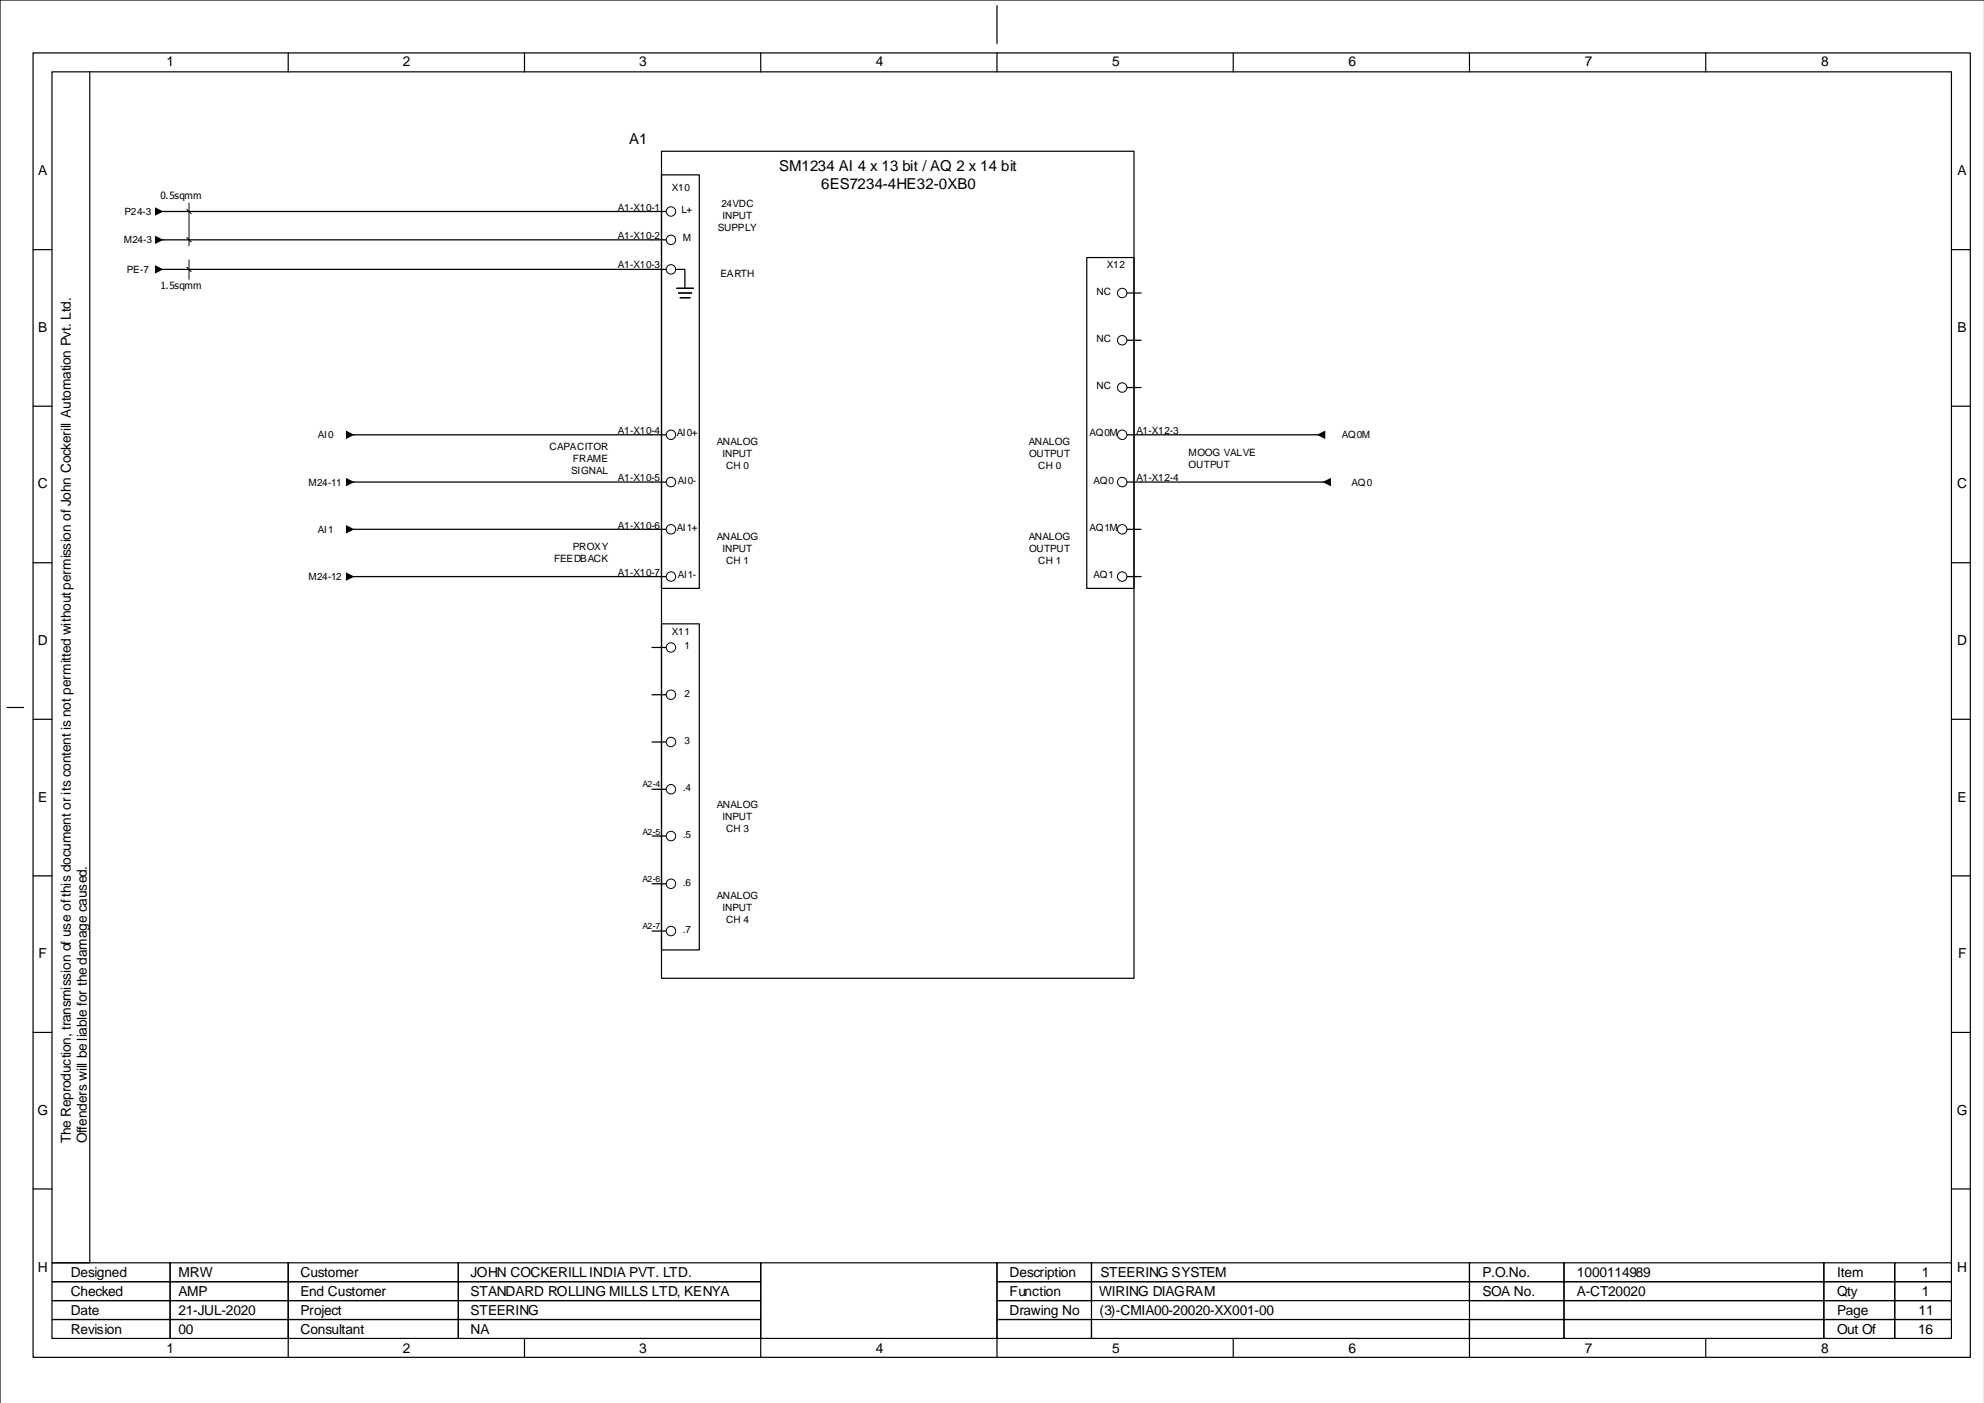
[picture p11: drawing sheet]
<svg xmlns="http://www.w3.org/2000/svg" width="420mm" height="297mm" viewBox="0 0 420 297" stroke-linecap="round" stroke-linejoin="round" font-family="sans-serif">
<g fill="none" stroke="#000" stroke-width=".25">
<path d="M419.9 0h-419.9v296.9M7 11.2h410v276h-410zM11 15.2h8v252h-8zM19 15.2h394v252M61 11.2v4M111 11.2v4M161 11.2v4M211 1.2v8M211 11.2v4M261 11.2v4M311 11.2v4M361 11.2v4"/>
<path d="M140 32h100v175h-100zM140 37h8v87.5h-8zM7 52.8h4M413 52.8h4M143.2 61h3.5M143.6 62h2.8M144 63h2M7 86h4M413 86h4M7 119.1h4M413 119.1h4M1.5 149.7h3.5"/>
<path d="M7 152.2h4M413 152.2h4M7 185.3h4M413 185.3h4M7 218.5h4M413 218.5h4M7 251.6h4M413 251.6h4M11 279.2h25v4h-25zM11 275.2h25v4h-25zM11 271.2h25v4h-25zM11 267.2h25v4h-25z"/>
<path d="M36 279.2h25v4h-25zM36 275.2h25v4h-25zM36 271.2h25v4h-25zM36 267.2h25v4h-25zM61 279.2h36v4h-36zM61 275.2h36v4h-36zM61 271.2h36v4h-36zM61 267.2h36v4h-36zM97 279.2h64v4h-64zM97 275.2h64v4h-64zM97 271.2h64v4h-64zM97 267.2h64v4h-64z"/>
<path d="M161 267.2h50v16h-50zM211 279.2h20v4h-20zM211 275.2h20v4h-20zM211 271.2h20v4h-20zM211 267.2h20v4h-20zM231 279.2h80v4h-80zM231 271.2h80v4h-80zM231 267.2h80v4h-80zM311 279.2h20v4h-20zM311 275.2h20v4h-20zM311 271.2h20v4h-20zM311 267.2h20v4h-20z"/>
<path d="M331 279.2h55v4h-55zM331 275.2h55v4h-55zM331 271.2h55v4h-55zM331 267.2h55v4h-55zM386 279.2h15v4h-15zM386 275.2h15v4h-15zM386 271.2h15v4h-15zM386 267.2h15v4h-15zM401 279.2h12v4h-12zM401 275.2h12v4h-12zM401 271.2h12v4h-12zM401 267.2h12v4h-12z"/>
<path d="M61 283.2v4M111 283.2v4M161 283.2v4M211 283.2v4M261 283.2v4M311 283.2v4M361 283.2v4"/>
</g>
<path d="M138 57h6.9v4M138 44.7h4M138 50.8h4M241.5 92h37.2M241.5 102h38.4" fill="none" stroke="#000" stroke-width=".26"/>
<circle cx="142" cy="44.8" r="1" fill="#fff"/>
<circle cx="142" cy="44.8" r="1" fill="none" stroke="#000" stroke-width=".21"/>
<circle cx="142" cy="50.7" r="1" fill="#fff"/>
<circle cx="142" cy="50.7" r="1" fill="none" stroke="#000" stroke-width=".21"/>
<circle cx="142" cy="57" r="1" fill="#fff"/>
<circle cx="142" cy="57" r="1" fill="none" stroke="#000" stroke-width=".21"/>
<path d="M138 92h4M138 102h4M138 112h4M138 122h4M138 176.9h4M138 187h4M138 197h4" fill="none" stroke="#000" stroke-width=".26"/>
<circle cx="142" cy="92" r="1" fill="#fff"/>
<circle cx="142" cy="92" r="1" fill="none" stroke="#000" stroke-width=".21"/>
<circle cx="142" cy="102" r="1" fill="#fff"/>
<circle cx="142" cy="102" r="1" fill="none" stroke="#000" stroke-width=".21"/>
<circle cx="142" cy="112" r="1" fill="#fff"/>
<circle cx="142" cy="112" r="1" fill="none" stroke="#000" stroke-width=".21"/>
<circle cx="142" cy="122" r="1" fill="#fff"/>
<circle cx="142" cy="122" r="1" fill="none" stroke="#000" stroke-width=".21"/>
<circle cx="142" cy="176.9" r="1" fill="#fff"/>
<circle cx="142" cy="176.9" r="1" fill="none" stroke="#000" stroke-width=".21"/>
<circle cx="142" cy="187" r="1" fill="#fff"/>
<circle cx="142" cy="187" r="1" fill="none" stroke="#000" stroke-width=".21"/>
<circle cx="142" cy="197" r="1" fill="#fff"/>
<circle cx="142" cy="197" r="1" fill="none" stroke="#000" stroke-width=".21"/>
<path d="M230 54.5h10v70h-10z" fill="none" stroke="#000" stroke-width=".25"/>
<path d="M237.5 92h4" fill="none" stroke="#000" stroke-width=".26"/>
<circle cx="237.5" cy="92" r="1" fill="#fff"/>
<circle cx="237.5" cy="92" r="1" fill="none" stroke="#000" stroke-width=".21"/>
<path d="M237.5 102h4" fill="none" stroke="#000" stroke-width=".26"/>
<circle cx="237.5" cy="102" r="1" fill="#fff"/>
<circle cx="237.5" cy="102" r="1" fill="none" stroke="#000" stroke-width=".21"/>
<path d="M237.5 112h4" fill="none" stroke="#000" stroke-width=".26"/>
<circle cx="237.5" cy="112" r="1" fill="#fff"/>
<circle cx="237.5" cy="112" r="1" fill="none" stroke="#000" stroke-width=".21"/>
<path d="M237.5 122h4" fill="none" stroke="#000" stroke-width=".26"/>
<circle cx="237.5" cy="122" r="1" fill="#fff"/>
<circle cx="237.5" cy="122" r="1" fill="none" stroke="#000" stroke-width=".21"/>
<path d="M34.6 57h103.4M34.6 50.8h103.4M34.6 44.7h103.4M75 92h63M75 102h63M138 167h4" fill="none" stroke="#000" stroke-width=".26"/>
<path d="M33.6 44.7h1M33.6 50.8h1M140 132h8v69h-8z" fill="none" stroke="#000" stroke-width=".25"/>
<path d="M32.8 43.9l1.8 .8-1.8 .9zM32.8 49.9l1.8 .9-1.8 .8z" fill="#000"/>
<circle cx="142" cy="167" r="1" fill="#fff"/>
<circle cx="142" cy="167" r="1" fill="none" stroke="#000" stroke-width=".21"/>
<path d="M138 157h4" fill="none" stroke="#000" stroke-width=".26"/>
<circle cx="142" cy="157" r="1" fill="#fff"/>
<circle cx="142" cy="157" r="1" fill="none" stroke="#000" stroke-width=".21"/>
<path d="M138 147h4" fill="none" stroke="#000" stroke-width=".26"/>
<circle cx="142" cy="147" r="1" fill="#fff"/>
<circle cx="142" cy="147" r="1" fill="none" stroke="#000" stroke-width=".21"/>
<path d="M138 137h4" fill="none" stroke="#000" stroke-width=".26"/>
<circle cx="142" cy="137" r="1" fill="#fff"/>
<circle cx="142" cy="137" r="1" fill="none" stroke="#000" stroke-width=".21"/>
<path d="M237.5 62h4" fill="none" stroke="#000" stroke-width=".26"/>
<circle cx="237.5" cy="62" r="1" fill="#fff"/>
<circle cx="237.5" cy="62" r="1" fill="none" stroke="#000" stroke-width=".21"/>
<path d="M237.5 72h4" fill="none" stroke="#000" stroke-width=".26"/>
<circle cx="237.5" cy="72" r="1" fill="#fff"/>
<circle cx="237.5" cy="72" r="1" fill="none" stroke="#000" stroke-width=".21"/>
<path d="M237.5 82h4" fill="none" stroke="#000" stroke-width=".26"/>
<circle cx="237.5" cy="82" r="1" fill="#fff"/>
<g fill="none" stroke="#000" stroke-width=".21">
<path d="M39.5 44.3l1 .9M39.5 50.2l1 1M39.5 56.5l1 1M40 43v9M40 55v4.1"/>
<circle cx="237.5" cy="82" r="1"/>
</g>
<path d="M33.6 57h1M74 92h1M278.7 92h1M74 102h1M74 112h1M279.9 102h1M74 122h1" fill="none" stroke="#000" stroke-width=".25"/>
<path d="M32.8 56.1l1.8 .9-1.8 .9zM73.2 91.1l1.8 .9-1.8 .9zM278.7 92l1.8-.9v1.8zM73.2 101.1l1.8 .9-1.8 .9zM73.2 111.1l1.8 .9-1.8 .9zM279.9 102l1.8-.9v1.8zM73.2 121.1l1.8 .9-1.8 .9z" fill="#000"/>
<path d="M75 112h63M75 122h63" fill="none" stroke="#000" stroke-width=".26"/>
<g font-size="3.2">
<text x="133.1" y="30.5">A1</text>
<text x="164.9" y="36.1">SM1234 AI 4 x 13 bit / AQ 2 x 14 bit</text>
<text x="173.8" y="39.9">6ES7234-4HE32-0XB0</text>
</g>
<g font-size="2.9">
<text x="35.2" y="14.1">1</text>
<text x="85.3" y="14.1">2</text>
<text x="135.3" y="14.1">3</text>
<text x="185.3" y="14.1">4</text>
<text x="235.4" y="14.1">5</text>
<text x="285.4" y="14.1">6</text>
<text x="335.4" y="14.1">7</text>
<text x="385.5" y="14.1">8</text>
<text x="8.1" y="37">A</text>
<text x="414.3" y="37">A</text>
<text x="8.1" y="70.2">B</text>
<text x="414.3" y="70.2">B</text>
<text x="8" y="103.3">C</text>
<text x="414.2" y="103.3">C</text>
<text x="8" y="136.5">D</text>
<text x="414.2" y="136.5">D</text>
<text x="8.1" y="169.6">E</text>
<text x="414.3" y="169.6">E</text>
<text x="8.1" y="202.8">F</text>
<text x="414.4" y="202.8">F</text>
<text x="7.9" y="235.9">G</text>
<text x="414.2" y="235.9">G</text>
<text x="15" y="241.9" transform="rotate(-90 15 241.9)">The Reproduction, transmission of use of this document or its content is not permitted without permission of John Cockerill Automation Pvt. Ltd.</text>
<text x="18.4" y="241.9" transform="rotate(-90 18.4 241.9)">Offenders will be liable for the damage caused.</text>
<text x="8" y="269.1">H</text>
<text x="414.2" y="269.1">H</text>
<text x="15" y="274.3">Checked</text>
<text x="15" y="270.3">Designed</text>
<text x="37.8" y="270.1">MRW</text>
<text x="37.8" y="274.2">AMP</text>
<text x="63.6" y="274.3">End Customer</text>
<text x="63.6" y="270.3">Customer</text>
<text x="99.6" y="274.3">STANDARD ROLLING MILLS LTD, KENYA</text>
<text x="99.6" y="270.3">JOHN COCKERILL INDIA PVT. LTD.</text>
<text x="213.7" y="274.3">Function</text>
<text x="213.7" y="270.3">Description</text>
<text x="232.6" y="274.2">WIRING DIAGRAM</text>
<text x="232.9" y="270.1">STEERING SYSTEM</text>
<text x="313.7" y="274.3">SOA No.</text>
<text x="313.7" y="270.3">P.O.No.</text>
<text x="333.8" y="274.3">A-CT20020</text>
<text x="333.8" y="270.3">1000114989</text>
<text x="388.8" y="274.3">Qty</text>
<text x="388.8" y="270.3">Item</text>
<text x="406.7" y="274.2">1</text>
<text x="406.7" y="270.1">1</text>
<text x="15" y="278.3">Date</text>
<text x="37.8" y="278.2">21-JUL-2020</text>
<text x="63.6" y="278.3">Project</text>
<text x="99.6" y="278.3">STEERING</text>
<text x="213.7" y="278.3">Drawing No</text>
<text x="232.7" y="278.2">(3)-CMIA00-20020-XX001-00</text>
<text x="388.8" y="278.3">Page</text>
<text x="406.1" y="278.2">11</text>
<text x="15" y="282.3">Revision</text>
<text x="35.2" y="286.3">1</text>
<text x="37.8" y="282.2">00</text>
<text x="63.6" y="282.3">Consultant</text>
<text x="85.3" y="286.3">2</text>
<text x="99.6" y="282.3">NA</text>
<text x="135.3" y="286.3">3</text>
<text x="185.3" y="286.3">4</text>
<text x="235.4" y="286.3">5</text>
<text x="285.4" y="286.3">6</text>
<text x="335.4" y="286.3">7</text>
<text x="385.5" y="286.3">8</text>
<text x="388.8" y="282.3">Out Of</text>
<text x="405.9" y="282.2">16</text>
</g>
<g font-size="2.1">
<text x="142.2" y="40.4">X10</text>
<text x="26.4" y="45.4">P24-3</text>
<text x="34" y="42.2">0.5sqmm</text>
<text x="130.8" y="44.5">A1-X10-1</text>
<text x="144.2" y="45">L+</text>
<text x="152.7" y="43.9">24VDC</text>
<text x="152.9" y="46.4">INPUT</text>
<text x="26.2" y="51.4">M24-3</text>
<text x="130.8" y="50.6">A1-X10-2</text>
<text x="144.5" y="51.1">M</text>
<text x="151.9" y="49">SUPPLY</text>
<text x="26.8" y="57.7">PE-7</text>
<text x="130.8" y="56.8">A1-X10-3</text>
<text x="152.5" y="58.7">EARTH</text>
<text x="234.3" y="56.7">X12</text>
<text x="34" y="61.2">1.5sqmm</text>
<text x="232" y="62.3">NC</text>
<text x="232" y="72.3">NC</text>
<text x="232" y="82.3">NC</text>
<text x="67.3" y="92.7">AI0</text>
<text x="116.3" y="95.2">CAPACITOR</text>
<text x="130.8" y="91.8">A1-X10-4</text>
<text x="143.2" y="92.3">AI0+</text>
<text x="151.7" y="94.2">ANALOG</text>
<text x="217.7" y="94.2">ANALOG</text>
<text x="230.6" y="92.3">AQ0M</text>
<text x="240.5" y="91.8">A1-X12-3</text>
<text x="284" y="92.7">AQ0M</text>
<text x="120.9" y="100.3">SIGNAL</text>
<text x="121.3" y="97.7">FRAME</text>
<text x="130.8" y="101.8">A1-X10-5</text>
<text x="152.9" y="96.7">INPUT</text>
<text x="153.7" y="99.3">CH 0</text>
<text x="217.8" y="96.7">OUTPUT</text>
<text x="219.7" y="99.3">CH 0</text>
<text x="240.5" y="101.8">A1-X12-4</text>
<text x="251.6" y="96.4">MOOG VALVE</text>
<text x="251.6" y="99">OUTPUT</text>
<text x="65.3" y="102.7">M24-11</text>
<text x="143.5" y="102.3">AI0-</text>
<text x="231.5" y="102.3">AQ0</text>
<text x="286.1" y="102.7">AQ0</text>
<text x="67.3" y="112.7">AI1</text>
<text x="130.8" y="111.9">A1-X10-6</text>
<text x="143.2" y="112.4">AI1+</text>
<text x="230.6" y="112.4">AQ1M</text>
<text x="117.3" y="119">FEEDBACK</text>
<text x="121.3" y="116.5">PROXY</text>
<text x="151.7" y="114.2">ANALOG</text>
<text x="152.9" y="116.7">INPUT</text>
<text x="153.7" y="119.3">CH 1</text>
<text x="217.7" y="114.2">ANALOG</text>
<text x="217.8" y="116.7">OUTPUT</text>
<text x="219.7" y="119.3">CH 1</text>
<text x="65.3" y="122.7">M24-12</text>
<text x="130.8" y="121.9">A1-X10-7</text>
<text x="143.5" y="122.4">AI1-</text>
<text x="231.5" y="122.4">AQ1</text>
<text x="142.2" y="134.3">X11</text>
<text x="144.8" y="137.4">1</text>
<text x="144.8" y="147.4">2</text>
<text x="144.8" y="157.4">3</text>
<text x="144.5" y="167.4">.4</text>
<text x="151.7" y="170.9">ANALOG</text>
<text x="152.9" y="173.5">INPUT</text>
<text x="144.5" y="177.3">.5</text>
<text x="153.7" y="176">CH 3</text>
<text x="144.5" y="187.4">.6</text>
<text x="151.7" y="190.3">ANALOG</text>
<text x="144.5" y="197.4">.7</text>
<text x="152.9" y="192.8">INPUT</text>
<text x="153.7" y="195.4">CH 4</text>
</g>
<g font-size="1.9">
<text x="136" y="166.6">A2-4</text>
<text x="136" y="176.6">A2-5</text>
<text x="136" y="186.6">A2-6</text>
<text x="136" y="196.6">A2-7</text>
</g>
</svg>
